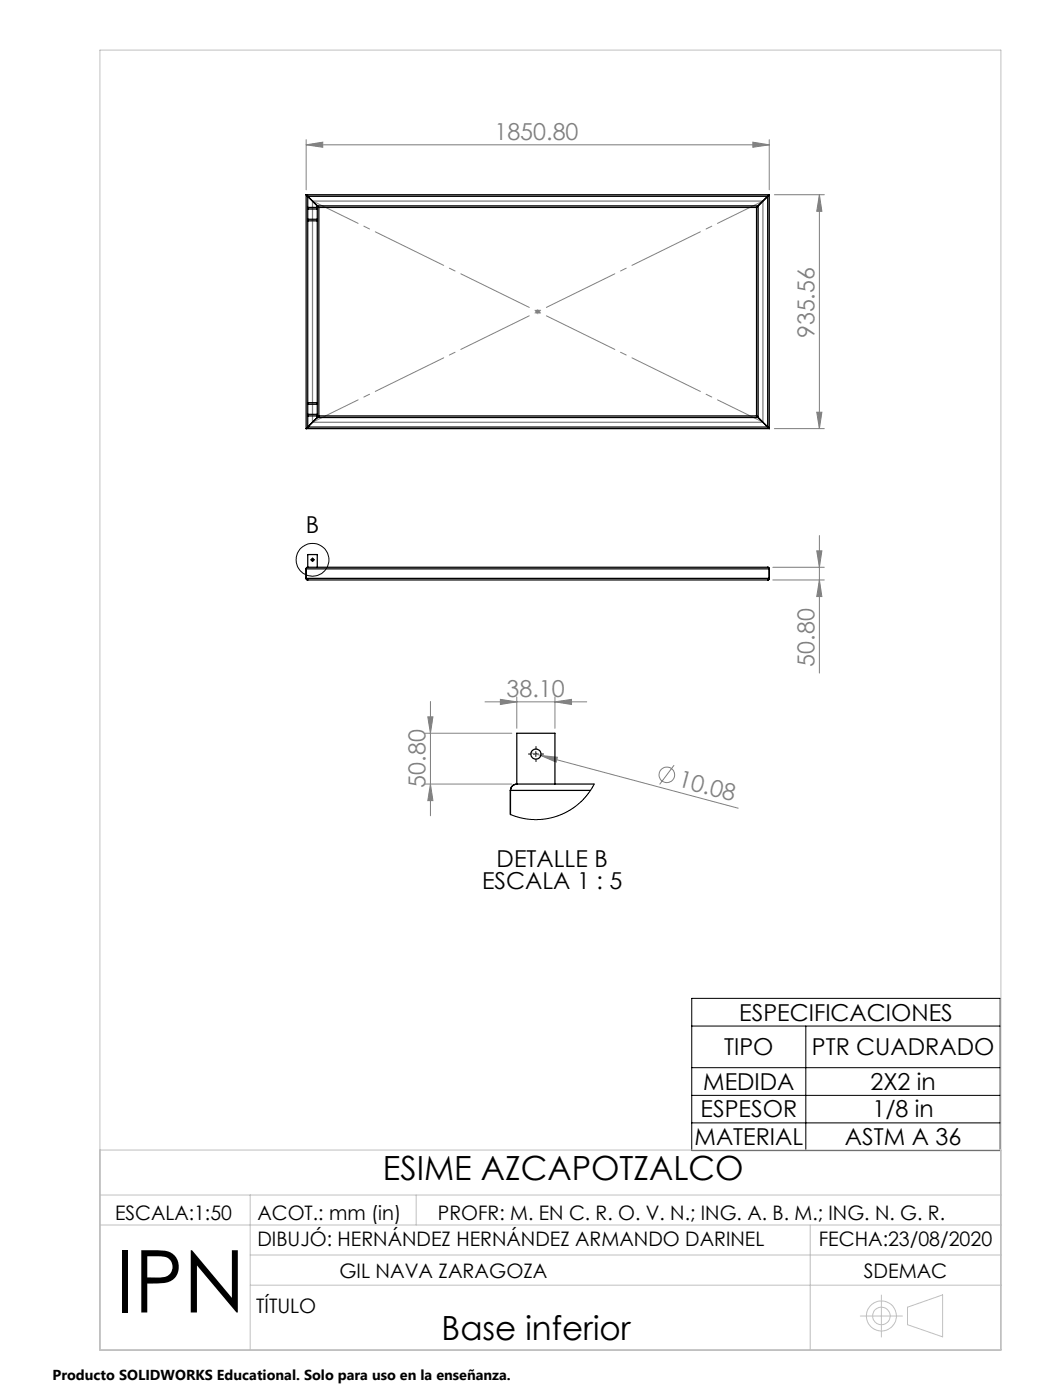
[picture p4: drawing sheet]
<svg xmlns="http://www.w3.org/2000/svg" width="210mm" height="280mm" viewBox="0 0 210 280" stroke-linecap="round" stroke-linejoin="round" font-family="sans-serif">
<g fill="none" stroke="#808080" stroke-width=".2">
<path d="M61.2 29l3.3-.6v1.1zM61.2 27.9v10.1M61.2 29h92.5M150.4 28.4l3.3 .6-3.3 .5zM153.7 27.9v10.1M154.7 38.9h10M163.7 38.9l.5 3.4h-1zM163.7 38.9v46.8M106.9 62.3h1.1M107.1 62l.7 .7M107.5 61.8v1M107.8 62l-.7 .7"/>
<path d="M154.7 85.7h10M163.2 82.4h1l-.5 3.3zM154.4 116h10.3M154.4 113.5h10.3M163.2 110.2h1l-.5 3.3zM163.7 116l.5 3.3h-1zM163.7 107.1v27.5M100 139.9l3.3 .5-3.3 .5zM103.3 139.4v6.3M110.9 139.4v6.3M85 146.7h17.3M85 156.8h17.3"/>
<path d="M85.5 143.4h1l-.5 3.3zM86 140.3v22.9M86 156.8l.5 3.3h-1zM96.9 140.4h20.3M106.1 150.6l2 .5M108.1 151.1l3.3 .3-.3 1zM108.1 151.1l39.4 10.5M110.9 140.4l3.3-.5v1zM134.7 153l-2.9 3.9"/>
<circle cx="133.2" cy="155" r="1.57"/>
</g>
<g fill="none" stroke="#000" stroke-width=".2">
<path d="M62.3 112h.3M62.4 111.8v.3M106.6 150.8h1M107.1 150.3v1M138.2 199.7h61.6v30.4h-61.6zM138.2 205.2h61.6M138.2 213.5h61.6M138.2 219.1h61.6M161 205.2v24.9M138.2 224.6h61.6"/>
<circle cx="62.4" cy="112" r="3.3"/>
</g>
<g fill="none" stroke="#c0c0c0" stroke-width=".2">
<path d="M20 10h180v260h-180zM20 239h180M20 230h180M50 239v31M83.1 239v6M20 245h180M50 251h150M50 257h150M161.9 245v25M176.1 259v8.4M171.9 263.2h8.4M181.3 261.4l7-2.4v8.4l-7-2.5z"/>
<circle cx="176.1" cy="263.2" r="2.99"/>
<circle cx="176.1" cy="263.2" r="1.76"/>
</g>
<path d="M62.2 111.9h-.1M62.5 111.7v-.1M62.5 112.2v.1M62.7 111.9h.1M106.1 150.8h-.5M107.1 149.8v-.5M107.1 151.8v.5M108.1 150.8h.5" fill="none" stroke="#000" stroke-width=".2" stroke-dasharray="15.2 1.3 1.3 1.3"/>
<path d="M62.5 40.2l90 44.2M62.5 84.4l90-44.2" fill="none" stroke="#808080" stroke-width=".2" stroke-dasharray="15.2 1.3 1.3 1.3" stroke-dashoffset="5.1"/>
<path d="M62.4 40.2h90v44.3h-90z" fill="none" stroke="#808080" stroke-width=".25"/>
<g fill="#808080">
<path d="M108.1 151.1l3.3 .3-.3 1z"/>
<path d="M150.4 28.4l3.3 .6-3.3 .5zM61.2 29l3.3-.6v1.1z"/>
<path d="M100 139.9l3.3 .5-3.3 .5zM110.9 140.4l3.3-.5v1z"/>
<path d="M163.7 116l.5 3.3h-1zM163.2 110.2h1l-.5 3.3zM163.2 82.4h1l-.5 3.3zM163.7 38.9l.5 3.4h-1z"/>
<path d="M85.5 143.4h1l-.5 3.3zM86 156.8l.5 3.3h-1z"/>
</g>
<g fill="none" stroke="#000" stroke-width=".25">
<path d="M61.2 38.9l.3 .4M61.2 38.9v46.8M61.2 38.9h92.5M61.5 39.3v46.1M61.5 39.3h91.9M61.5 39.3l1.9 1.9M153.4 39.3v46.1M153.4 39.3l-1.9 1.9M153.7 38.9l-.3 .4M153.7 38.9v46.8M61.5 41.5h1.9M61.5 41.8h1.9"/>
<path d="M61.5 43.9h1.9M61.5 44.2h1.9M63.4 41.2l.3 .3M63.4 41.2v42.3M63.4 41.2h88.1M63.7 41.5h87.5M63.7 41.5v41.7M151.2 41.5v41.7M151.5 41.2l-.3 .3M151.5 41.2v42.3M61.2 85.7h92.5M61.5 85.4l-.3 .3"/>
<path d="M61.5 83.2h1.9M61.5 85.4h91.9M61.5 82.9h1.9M61.5 80.9h1.9M61.5 80.5h1.9M63.4 83.5h88.1M63.4 83.5l-1.9 1.9M63.7 83.2l-.3 .3M63.7 83.2h87.5M151.2 83.2l.3 .3M151.5 83.5l1.9 1.9M153.4 85.4l.3 .3"/>
<path d="M61.2 115.7l.2 .3h92.1l.2-.3M61.2 113.8h92.5M61.2 115.7h92.5M61.2 113.8v1.9M61.5 113.5h92l.2 .3M61.5 113.5l-.3 .3M61.5 113.5v-2.6h1.9v2.6M153.7 113.8v1.9M102 158.1h16M102 158.1v4.8M103.3 156.8a1.32 1.32 0 0 0-1.3 1.3M103.3 156.8h15.4"/>
<path d="M103.3 156.8v-10.1h7.6v10.1"/>
<circle cx="62.4" cy="112" r=".25"/>
<circle cx="107.1" cy="150.8" r="1.01"/>
</g>
<path d="M118.7 156.8l-1.2 2-1.9 2-1.8 1.3-2.4 1.1-2.4 .6-2.2 .1-2.3-.2-2.5-.8" fill="none" stroke="#000" stroke-width=".2"/>
<text font-size="17.3" x="23" y="262.5">IPN</text>
<g font-size="6.7">
<text x="76.5" y="236.1">ESIME AZCAPOTZALCO</text>
<text x="88.2" y="268">Base inferior</text>
</g>
<g font-size="4.7" fill="#808080">
<text x="98.8" y="27.9">1850.80</text>
<text x="162.7" y="67.7" transform="rotate(-90 162.7 67.7)">935.56</text>
<text x="162.7" y="133.3" transform="rotate(-90 162.7 133.3)">50.80</text>
<text x="101.2" y="139.3">38.10</text>
<text x="85" y="157.5" transform="rotate(-90 85 157.5)">50.80</text>
<text x="135.3" y="157.3" transform="rotate(15 135.3 157.3)">10.08</text>
</g>
<g font-size="4.7">
<text x="61.1" y="106.6">B</text>
<text x="99.2" y="173.3">DETALLE B</text>
<text x="96.3" y="177.8">ESCALA 1 : 5</text>
<text x="147.7" y="204.1">ESPECIFICACIONES</text>
<text x="144.7" y="211">TIPO</text>
<text x="162.2" y="211">PTR CUADRADO</text>
<text x="140.5" y="218">MEDIDA</text>
<text x="173.9" y="218">2X2 in</text>
<text x="140" y="223.5">ESPESOR</text>
<text x="174.3" y="223.5">1/8 in</text>
<text x="138.8" y="229">MATERIAL</text>
<text x="168.8" y="229">ASTM A 36</text>
</g>
<g font-size="4">
<text x="23" y="244">ESCALA:1:50</text>
<text x="51.4" y="244">ACOT.: mm (in)</text>
<text x="87.5" y="244">PROFR: M. EN C. R. O. V. N.; ING. A. B. M.; ING. N. G. R.</text>
<text x="51.4" y="249.3">DIBUJÓ: HERNÁNDEZ HERNÁNDEZ ARMANDO DARINEL</text>
<text x="163.6" y="249.2">FECHA:23/08/2020</text>
<text x="67.8" y="255.6">GIL NAVA ZARAGOZA</text>
<text x="172.6" y="255.6">SDEMAC</text>
<text x="51.2" y="262.6">TÍTULO</text>
</g>
<text font-size="2.9" x="10.5" y="276">Producto SOLIDWORKS Educational. Solo para uso en la enseñanza.</text>
</svg>
